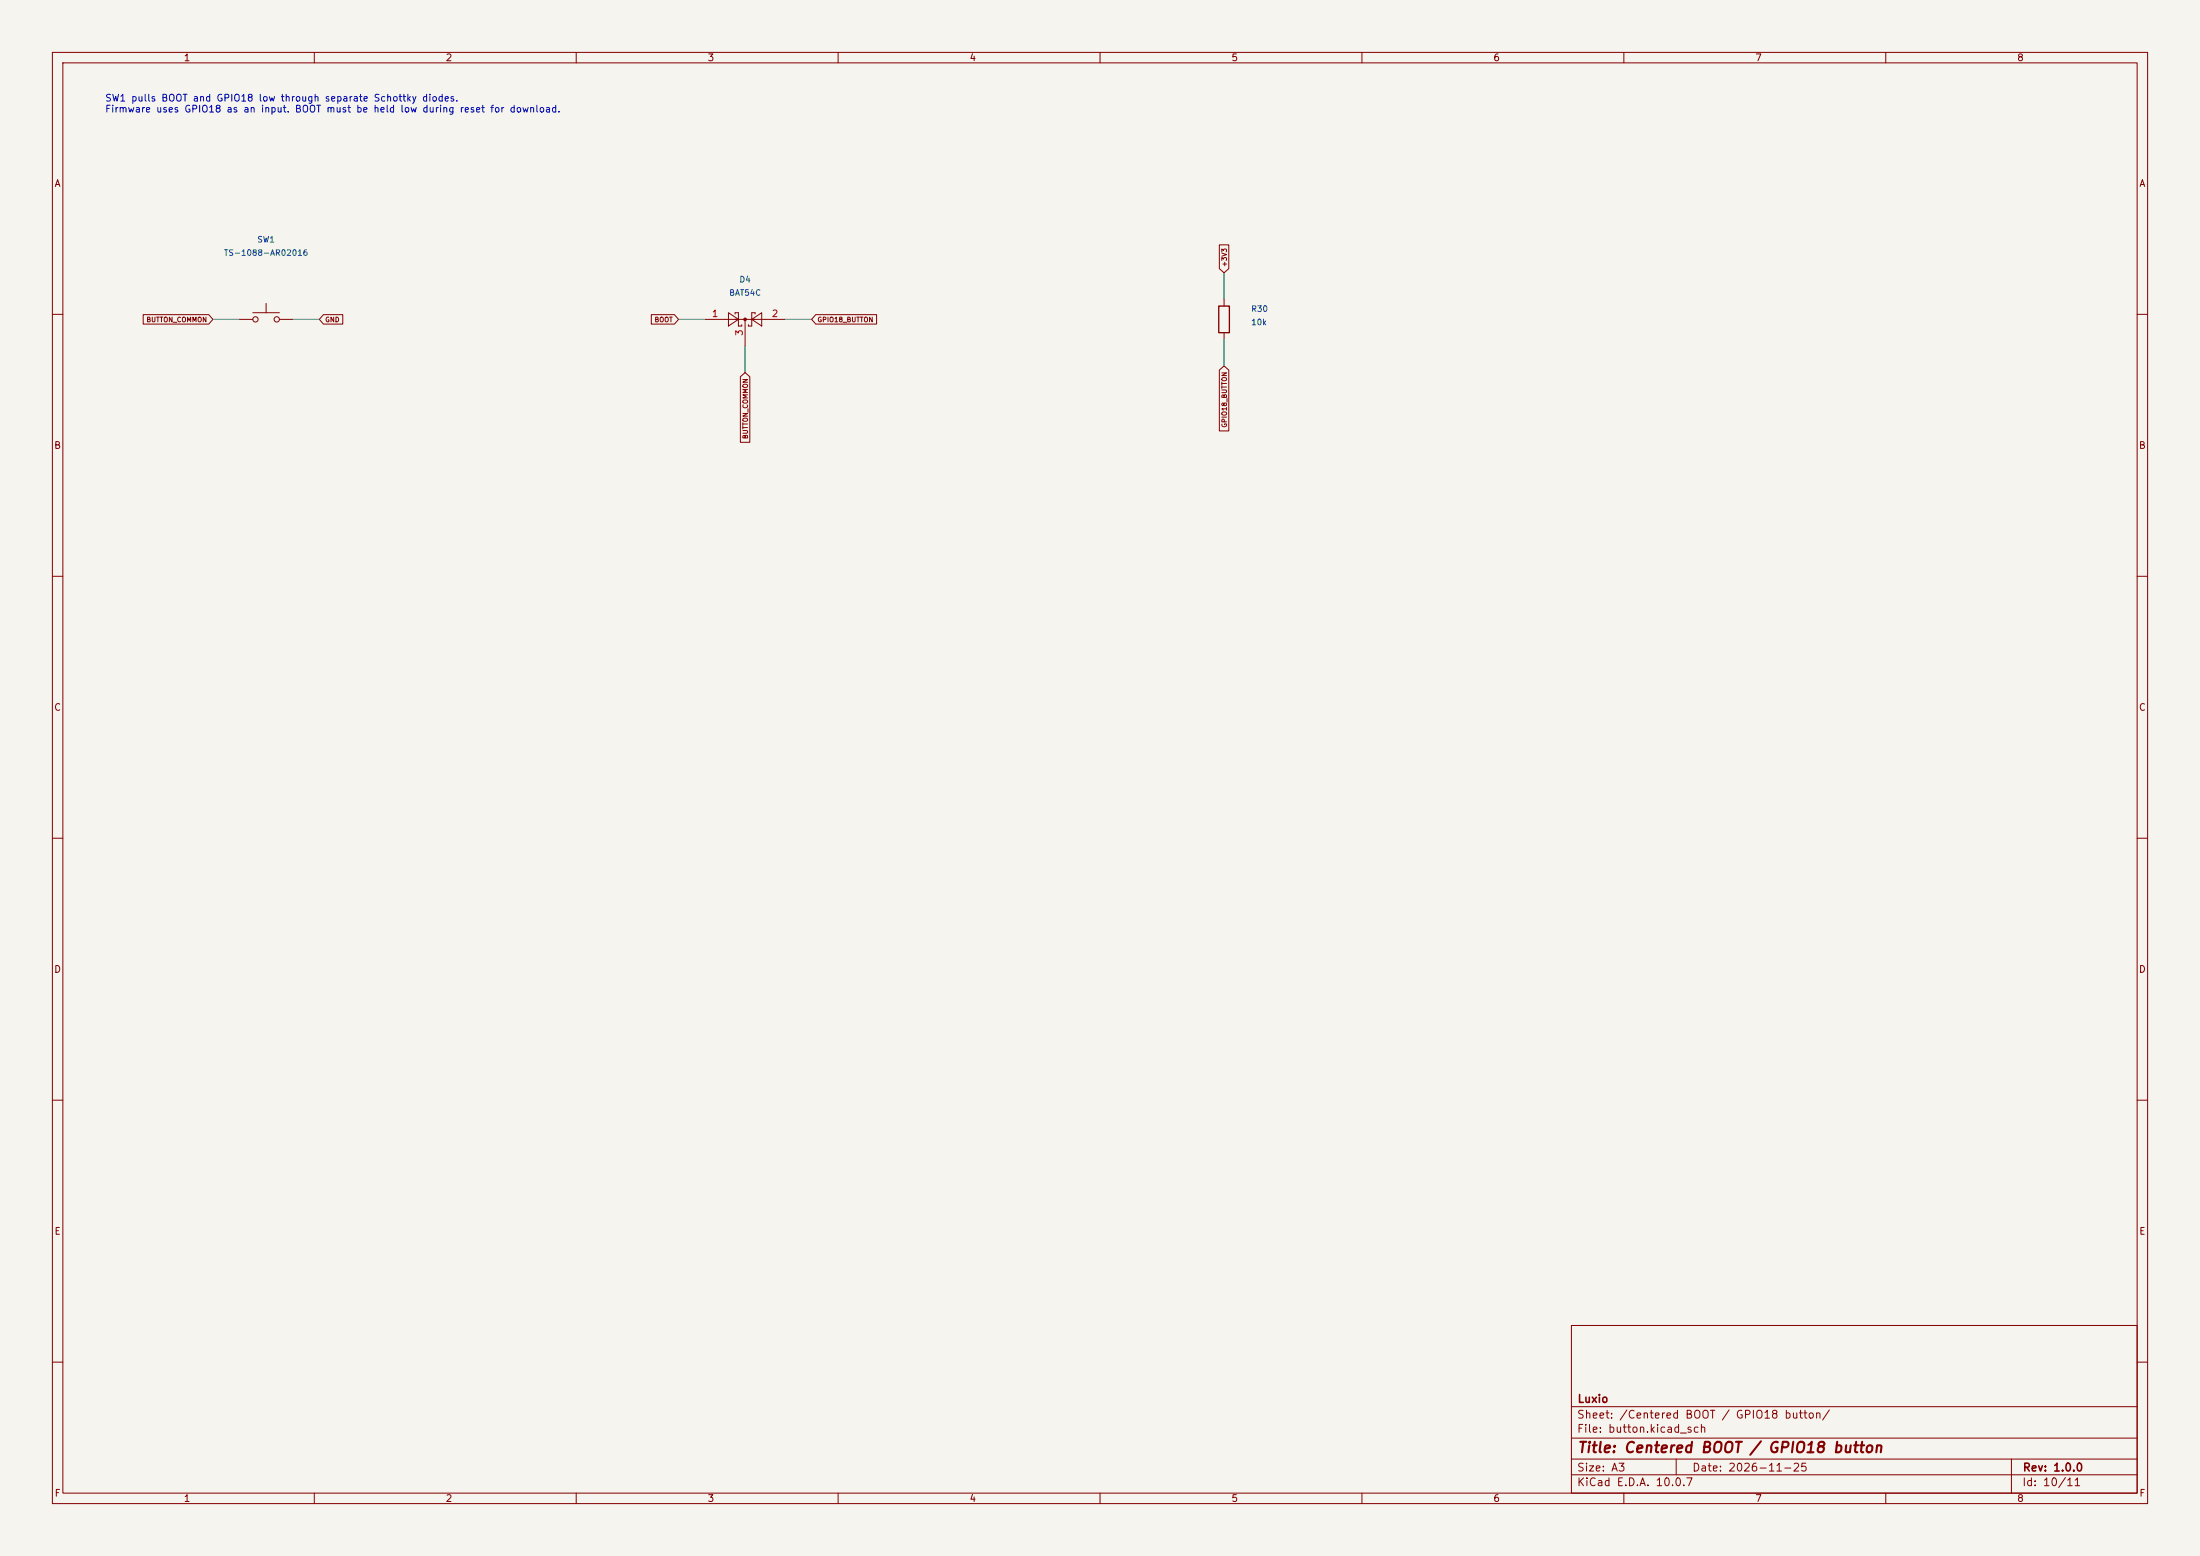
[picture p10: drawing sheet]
(kicad_sch (version 20250114) (generator "eeschema") (paper "A3")
(title_block (title "Centered BOOT / GPIO18 button") (date "2026-11-25") (rev "1.0.0") (company "Luxio"))
(lib_symbols (symbol "Device:R" (pin_numbers (hide yes)) (pin_names (offset 0)) (exclude_from_sim no) (in_bom yes) (on_board yes) (in_pos_files yes) (duplicate_pin_numbers_are_jumpers no) (property "Reference" "R" (at 2.032 0 90) (show_name no) (do_not_autoplace no) (effects (font (size 1.27 1.27)))) (property "Value" "R" (at 0 0 90) (show_name no) (do_not_autoplace no) (effects (font (size 1.27 1.27)))) (property "Footprint" "" (at -1.778 0 90) (show_name no) (do_not_autoplace no) (hide yes) (effects (font (size 1.27 1.27)))) (property "Datasheet" "" (at 0 0 0) (show_name no) (do_not_autoplace no) (hide yes) (effects (font (size 1.27 1.27)))) (property "Description" "Resistor" (at 0 0 0) (show_name no) (do_not_autoplace no) (hide yes) (effects (font (size 1.27 1.27)))) (property "ki_keywords" "R res resistor" (at 0 0 0) (show_name no) (do_not_autoplace no) (hide yes) (effects (font (size 1.27 1.27)))) (property "ki_fp_filters" "R_* R_0402_1005Metric R_0603_1608Metric R_0805_2012Metric Walsin_RFECA_Tuner_0402" (at 0 0 0) (show_name no) (do_not_autoplace no) (hide yes) (effects (font (size 1.27 1.27)))) (symbol "R_0_1" (rectangle (start -1.016 -2.54) (end 1.016 2.54) (stroke (width 0.254) (type default)) (fill (type none)))) (symbol "R_1_1" (pin passive line (at 0 3.81 270) (length 1.27) (name "" (effects (font (size 1.27 1.27)))) (number "1" (effects (font (size 1.27 1.27))))) (pin passive line (at 0 -3.81 90) (length 1.27) (name "" (effects (font (size 1.27 1.27)))) (number "2" (effects (font (size 1.27 1.27)))))) (embedded_fonts no))
(symbol "Diode:BAT54C" (pin_names (offset 1.016)) (exclude_from_sim no) (in_bom yes) (on_board yes) (in_pos_files yes) (duplicate_pin_numbers_are_jumpers no) (property "Reference" "D" (at 0.635 -3.81 0) (show_name no) (do_not_autoplace no) (effects (font (size 1.27 1.27)) (justify left))) (property "Value" "BAT54C" (at -6.35 3.175 0) (show_name no) (do_not_autoplace no) (effects (font (size 1.27 1.27)) (justify left))) (property "Footprint" "Package_TO_SOT_SMD:SOT-23" (at 1.905 3.175 0) (show_name no) (do_not_autoplace no) (hide yes) (effects (font (size 1.27 1.27)) (justify left))) (property "Datasheet" "http://www.diodes.com/_files/datasheets/ds11005.pdf" (at -2.032 0 0) (show_name no) (do_not_autoplace no) (hide yes) (effects (font (size 1.27 1.27)))) (property "Description" "dual schottky barrier diode, common cathode" (at 0 0 0) (show_name no) (do_not_autoplace no) (hide yes) (effects (font (size 1.27 1.27)))) (property "ki_keywords" "schottky diode common cathode" (at 0 0 0) (show_name no) (do_not_autoplace no) (hide yes) (effects (font (size 1.27 1.27)))) (property "ki_fp_filters" "SOT?23*" (at 0 0 0) (show_name no) (do_not_autoplace no) (hide yes) (effects (font (size 1.27 1.27)))) (symbol "BAT54C_0_1" (polyline (pts (xy -3.175 -1.27) (xy -3.175 1.27) (xy -1.27 0) (xy -3.175 -1.27)) (stroke (width 0) (type default)) (fill (type none))) (polyline (pts (xy -1.905 1.27) (xy -1.905 1.016)) (stroke (width 0) (type default)) (fill (type none))) (polyline (pts (xy -1.905 0) (xy 1.905 0)) (stroke (width 0) (type default)) (fill (type none))) (polyline (pts (xy -1.27 1.27) (xy -1.905 1.27)) (stroke (width 0) (type default)) (fill (type none))) (polyline (pts (xy -1.27 1.27) (xy -1.27 -1.27)) (stroke (width 0) (type default)) (fill (type none))) (polyline (pts (xy -1.27 0) (xy -3.81 0)) (stroke (width 0) (type default)) (fill (type none))) (polyline (pts (xy -1.27 -1.27) (xy -0.635 -1.27)) (stroke (width 0) (type default)) (fill (type none))) (polyline (pts (xy -0.635 -1.27) (xy -0.635 -1.016)) (stroke (width 0) (type default)) (fill (type none))) (circle (center 0 0) (radius 0.254) (stroke (width 0) (type default)) (fill (type outline))) (polyline (pts (xy 0.635 -1.27) (xy 0.635 -1.016)) (stroke (width 0) (type default)) (fill (type none))) (polyline (pts (xy 1.27 1.27) (xy 1.27 -1.27)) (stroke (width 0) (type default)) (fill (type none))) (polyline (pts (xy 1.27 1.27) (xy 1.905 1.27)) (stroke (width 0) (type default)) (fill (type none))) (polyline (pts (xy 1.27 -1.27) (xy 0.635 -1.27)) (stroke (width 0) (type default)) (fill (type none))) (polyline (pts (xy 1.905 1.27) (xy 1.905 1.016)) (stroke (width 0) (type default)) (fill (type none))) (polyline (pts (xy 3.175 -1.27) (xy 3.175 1.27) (xy 1.27 0) (xy 3.175 -1.27)) (stroke (width 0) (type default)) (fill (type none))) (polyline (pts (xy 3.81 0) (xy 1.27 0)) (stroke (width 0) (type default)) (fill (type none)))) (symbol "BAT54C_1_1" (pin passive line (at -7.62 0 0) (length 3.81) (name "" (effects (font (size 1.27 1.27)))) (number "1" (effects (font (size 1.27 1.27))))) (pin passive line (at 7.62 0 180) (length 3.81) (name "" (effects (font (size 1.27 1.27)))) (number "2" (effects (font (size 1.27 1.27))))) (pin passive line (at 0 -5.08 90) (length 5.08) (name "" (effects (font (size 1.27 1.27)))) (number "3" (effects (font (size 1.27 1.27)))))) (embedded_fonts no))
(symbol "Switch:SW_Push" (pin_numbers (hide yes)) (pin_names (offset 1.016) (hide yes)) (exclude_from_sim no) (in_bom yes) (on_board yes) (in_pos_files yes) (duplicate_pin_numbers_are_jumpers no) (property "Reference" "SW" (at 1.27 2.54 0) (show_name no) (do_not_autoplace no) (effects (font (size 1.27 1.27)) (justify left))) (property "Value" "SW_Push" (at 0 -1.524 0) (show_name no) (do_not_autoplace no) (effects (font (size 1.27 1.27)))) (property "Footprint" "" (at 0 5.08 0) (show_name no) (do_not_autoplace no) (hide yes) (effects (font (size 1.27 1.27)))) (property "Datasheet" "" (at 0 5.08 0) (show_name no) (do_not_autoplace no) (hide yes) (effects (font (size 1.27 1.27)))) (property "Description" "Push button switch, generic, two pins" (at 0 0 0) (show_name no) (do_not_autoplace no) (hide yes) (effects (font (size 1.27 1.27)))) (property "ki_keywords" "switch normally-open pushbutton push-button" (at 0 0 0) (show_name no) (do_not_autoplace no) (hide yes) (effects (font (size 1.27 1.27)))) (symbol "SW_Push_0_1" (circle (center -2.032 0) (radius 0.508) (stroke (width 0) (type default)) (fill (type none))) (polyline (pts (xy 0 1.27) (xy 0 3.048)) (stroke (width 0) (type default)) (fill (type none))) (circle (center 2.032 0) (radius 0.508) (stroke (width 0) (type default)) (fill (type none))) (polyline (pts (xy 2.54 1.27) (xy -2.54 1.27)) (stroke (width 0) (type default)) (fill (type none))) (pin passive line (at -5.08 0 0) (length 2.54) (name "1" (effects (font (size 1.27 1.27)))) (number "1" (effects (font (size 1.27 1.27))))) (pin passive line (at 5.08 0 180) (length 2.54) (name "2" (effects (font (size 1.27 1.27)))) (number "2" (effects (font (size 1.27 1.27)))))) (embedded_fonts no))
(symbol "power:PWR_FLAG" (power global) (pin_numbers (hide yes)) (pin_names (offset 0) (hide yes)) (exclude_from_sim no) (in_bom yes) (on_board yes) (in_pos_files yes) (duplicate_pin_numbers_are_jumpers no) (property "Reference" "#FLG" (at 0 1.905 0) (show_name no) (do_not_autoplace no) (hide yes) (effects (font (size 1.27 1.27)))) (property "Value" "PWR_FLAG" (at 0 3.81 0) (show_name no) (do_not_autoplace no) (effects (font (size 1.27 1.27)))) (property "Footprint" "" (at 0 0 0) (show_name no) (do_not_autoplace no) (hide yes) (effects (font (size 1.27 1.27)))) (property "Datasheet" "" (at 0 0 0) (show_name no) (do_not_autoplace no) (hide yes) (effects (font (size 1.27 1.27)))) (property "Description" "Special symbol for telling ERC where power comes from" (at 0 0 0) (show_name no) (do_not_autoplace no) (hide yes) (effects (font (size 1.27 1.27)))) (property "ki_keywords" "flag power" (at 0 0 0) (show_name no) (do_not_autoplace no) (hide yes) (effects (font (size 1.27 1.27)))) (symbol "PWR_FLAG_0_0" (pin power_out line (at 0 0 90) (length 0) (name "" (effects (font (size 1.27 1.27)))) (number "1" (effects (font (size 1.27 1.27)))))) (symbol "PWR_FLAG_0_1" (polyline (pts (xy 0 0) (xy 0 1.27) (xy -1.016 1.905) (xy 0 2.54) (xy 1.016 1.905) (xy 0 1.27)) (stroke (width 0) (type default)) (fill (type none)))) (embedded_fonts no)))
(symbol (lib_id "Switch:SW_Push") (at 50.8 60.96 0) (unit 1) (in_bom yes) (on_board yes) (dnp no)
(property "Reference" "SW1" (at 50.8 45.72 0) (effects (font (size 1.1 1.1))))
(property "Value" "TS-1088-AR02016" (at 50.8 48.26 0) (effects (font (size 1.1 1.1))))
(property "Footprint" "LX0002:SW_TS-1088-AR02016" (at 50.8 50.8 0) (effects (font (size 1.1 1.1)) (hide yes)))
(property "LCSC" "C720477" (at 50.8 53.339999999999996 0) (effects (font (size 1.1 1.1)) (hide yes)))
(pin "1")
(pin "2"))
(wire (pts (xy 45.72 60.96) (xy 40.64 60.96)) (stroke (width 0.1524) (type default)))
(global_label "BUTTON_COMMON" (shape input) (at 40.64 60.96 0.0) (effects (font (size 0.9 0.9)) (justify right)))
(wire (pts (xy 55.879999999999995 60.96) (xy 60.96 60.96)) (stroke (width 0.1524) (type default)))
(global_label "GND" (shape input) (at 60.96 60.96 180.0) (effects (font (size 0.9 0.9)) (justify left)))
(symbol (lib_id "Diode:BAT54C") (at 142.24 60.96 0) (unit 1) (in_bom yes) (on_board yes) (dnp no)
(property "Reference" "D4" (at 142.24 53.34 0) (effects (font (size 1.1 1.1))))
(property "Value" "BAT54C" (at 142.24 55.88 0) (effects (font (size 1.1 1.1))))
(property "Footprint" "Package_TO_SOT_SMD:SOT-23" (at 142.24 58.42 0) (effects (font (size 1.1 1.1)) (hide yes)))
(property "LCSC" "C2135" (at 142.24 60.96 0) (effects (font (size 1.1 1.1)) (hide yes)))
(pin "1")
(pin "2")
(pin "3"))
(wire (pts (xy 134.62 60.96) (xy 129.54 60.96)) (stroke (width 0.1524) (type default)))
(global_label "BOOT" (shape input) (at 129.54 60.96 0.0) (effects (font (size 0.9 0.9)) (justify right)))
(wire (pts (xy 149.86 60.96) (xy 154.94 60.96)) (stroke (width 0.1524) (type default)))
(global_label "GPIO18_BUTTON" (shape input) (at 154.94 60.96 180.0) (effects (font (size 0.9 0.9)) (justify left)))
(wire (pts (xy 142.24 66.04) (xy 142.24 71.12)) (stroke (width 0.1524) (type default)))
(global_label "BUTTON_COMMON" (shape input) (at 142.24 71.12 90.0) (effects (font (size 0.9 0.9)) (justify right)))
(symbol (lib_id "Device:R") (at 233.68 60.96 0) (unit 1) (in_bom yes) (on_board yes) (dnp no)
(property "Reference" "R30" (at 238.76000000000002 58.96 0) (effects (font (size 1.1 1.1)) (justify left)))
(property "Value" "10k" (at 238.76000000000002 61.5 0) (effects (font (size 1.1 1.1)) (justify left)))
(property "Footprint" "Resistor_SMD:R_0402_1005Metric" (at 238.76000000000002 64.04 0) (effects (font (size 1.1 1.1)) (justify left) (hide yes)))
(property "LCSC" "C25744" (at 238.76000000000002 66.58 0) (effects (font (size 1.1 1.1)) (justify left) (hide yes)))
(pin "1")
(pin "2"))
(wire (pts (xy 233.68 57.15) (xy 233.68 52.07)) (stroke (width 0.1524) (type default)))
(global_label "+3V3" (shape input) (at 233.68 52.07 270.0) (effects (font (size 0.9 0.9)) (justify left)))
(wire (pts (xy 233.68 64.77) (xy 233.68 69.85)) (stroke (width 0.1524) (type default)))
(global_label "GPIO18_BUTTON" (shape input) (at 233.68 69.85 90.0) (effects (font (size 0.9 0.9)) (justify right)))
(text "SW1 pulls BOOT and GPIO18 low through separate Schottky diodes.\nFirmware uses GPIO18 as an input. BOOT must be held low during reset for download." (at 20 20 0) (effects (font (size 1.3 1.3)) (justify left)))
(embedded_fonts no))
